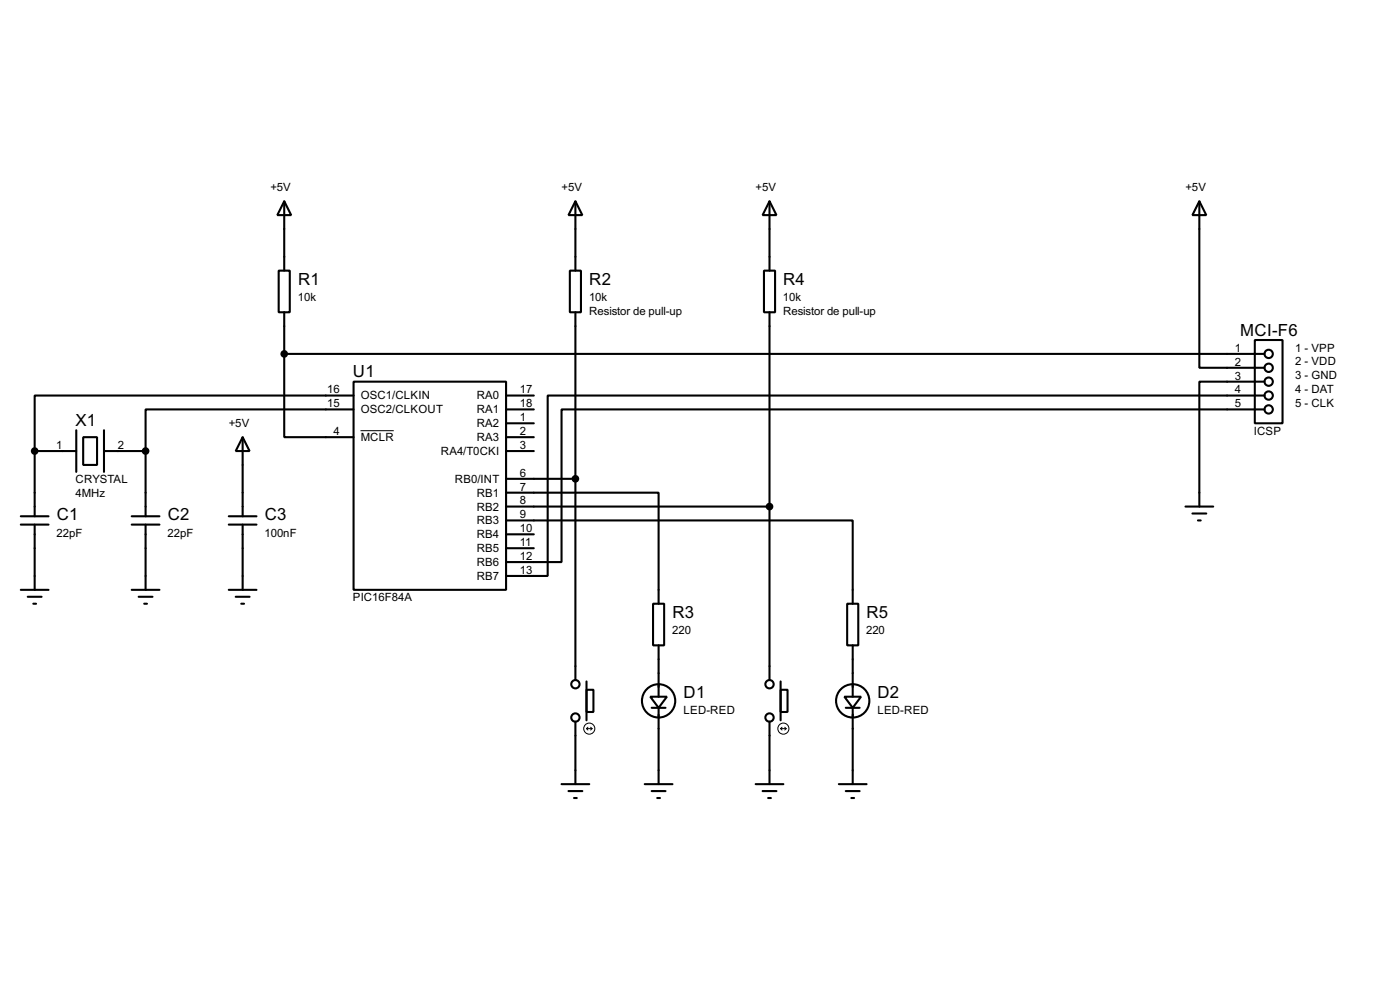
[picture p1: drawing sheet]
<svg xmlns="http://www.w3.org/2000/svg" width="256mm" height="180mm" viewBox="0 0 256 180" stroke-linecap="round" stroke-linejoin="round" font-family="sans-serif">
<g fill="none" stroke="#000" stroke-width=".38">
<path d="M52.1 36.8l1.2 2.6h-2.5zM52.1 36.8v12.7M105.4 36.8l1.3 2.6h-2.6zM105.4 36.8v12.7M141 36.8l1.2 2.6h-2.5zM141 36.8v12.7M219.7 36.8l1.3 2.6h-2.6zM219.7 36.8v30.5h11.9M51.1 49.5h2v7.6h-2zM52.1 57.1v7.7M104.4 49.5h2v7.6h-2zM105.4 57.1v67.4"/>
<path d="M140 49.5h2v7.6h-2zM141 57.1v67.4M14 78.7v7.7M19 78.7v7.7M52.1 64.8v15.2h12.7M52.1 64.8h179.5M64.8 69.8h27.9v38.1h-27.9zM64.8 74.9h-38.1v7.6M64.8 72.4h-58.5v10.1M92.7 72.4h5.1M92.7 74.9h5.1M92.7 77.5h5.1"/>
<path d="M229.9 62.2h5v15.3h-5zM231.6 69.8h-11.9v22.9M231.6 72.4h-131.3v33h-7.6M231.6 74.9h-128.7v28h-10.2M3.8 94.5h5.1M3.8 96h5.1M6.3 82.5h7.7M6.3 82.5v12M6.3 96v11.9M15.2 80h2.6v5.1h-2.6zM19 82.5h7.7M24.1 94.5h5.1"/>
<path d="M24.1 96h5.1M26.7 82.5v12M26.7 96v11.9M41.9 94.5h5.1M41.9 96h5.1M44.4 80l1.3 2.5h-2.5zM44.4 80v14.5M44.4 96v11.9M92.7 90.2h27.9v20.3M92.7 95.2h63.5v15.3M92.7 82.5h5.1M92.7 87.6h12.7"/>
<path d="M92.7 92.7h48.3M92.7 97.8h5.1M92.7 80h5.1M217.2 92.7h5M218.4 94h2.6M219.5 95.2h.5M3.8 107.9h5.1M5.1 109.2h2.5M6.1 110.5h.5M24.1 107.9h5.1M25.4 109.2h2.5M26.4 110.5h.5"/>
<path d="M41.9 107.9h5.1M43.2 109.2h2.5M44.2 110.5h.5M92.7 100.3h5.1M119.6 110.5h2.1v7.6h-2.1zM120.6 118.1v9.4M155.2 110.5h2v7.6h-2zM156.2 118.1v9.4M105.4 132.1v11.4M107.4 126.2h1.3v4.1h-1.3zM107.4 124.7v7.1M119.1 127.5h3.1l-1.6 2z"/>
<path d="M119.4 129.5h2.5M120.6 129.5v14M141 132.1v11.4M143 126.2h1.3v4.1h-1.3zM143 124.7v7.1M154.7 127.5h3l-1.5 2zM154.9 129.5h2.6M156.2 129.5v14M102.9 143.5h5M104.1 144.8h2.6M105.2 146h.5M118.1 143.5h5.1"/>
<path d="M119.4 144.8h2.5M120.4 146h.5M138.4 143.5h5.1M139.7 144.8h2.5M140.7 146h.5M153.7 143.5h5M154.9 144.8h2.6M156 146h.5"/>
<circle cx="232.4" cy="64.8" r=".76"/>
<circle cx="232.4" cy="67.3" r=".76"/>
<circle cx="232.4" cy="69.9" r=".76"/>
<circle cx="232.4" cy="72.4" r=".76"/>
<circle cx="232.4" cy="74.9" r=".76"/>
<circle cx="105.4" cy="125.2" r=".76"/>
<circle cx="105.4" cy="131.3" r=".76"/>
<circle cx="120.6" cy="128.3" r="3"/>
<circle cx="141" cy="131.3" r=".76"/>
<circle cx="141" cy="125.2" r=".76"/>
<circle cx="156.2" cy="128.3" r="3"/>
</g>
<g fill="none" stroke="#000" stroke-width=".18">
<path d="M66 78.8h6.1M107.4 133.3h1.1M107.4 133.3l.3 .3M107.7 133.1l-.3 .2M108.2 133.1l.3 .2M108.5 133.3l-.3 .3M143 133.3h1M143 133.3l.3 .3M143.3 133.1l-.3 .2M143.8 133.1l.2 .2M144 133.3l-.2 .3"/>
<circle cx="107.9" cy="133.4" r="1.02"/>
<circle cx="143.5" cy="133.4" r="1.02"/>
</g>
<g fill="#000" stroke="#000" stroke-width=".38">
<circle cx="52.1" cy="64.8" r=".51"/>
<circle cx="6.3" cy="82.5" r=".51"/>
<circle cx="26.7" cy="82.5" r=".51"/>
<circle cx="105.4" cy="87.6" r=".51"/>
<circle cx="141" cy="92.7" r=".51"/>
</g>
<g font-size="3.4">
<text x="54.6" y="52.1">R1</text>
<text x="108" y="52.1">R2</text>
<text x="143.5" y="52.1">R4</text>
<text x="227.2" y="61.4">MCI-F6</text>
<text x="64.7" y="69">U1</text>
<text x="13.9" y="77.9">X1</text>
<text x="10.4" y="95.2">C1</text>
<text x="30.7" y="95.2">C2</text>
<text x="48.5" y="95.2">C3</text>
<text x="123.2" y="113">R3</text>
<text x="158.7" y="113">R5</text>
<text x="125.2" y="127.8">D1</text>
<text x="160.8" y="127.8">D2</text>
</g>
<g font-size="2.3">
<text x="49.5" y="35">+5V</text>
<text x="102.9" y="35">+5V</text>
<text x="138.4" y="35">+5V</text>
<text x="217.2" y="35">+5V</text>
<text x="54.6" y="55.1">10k</text>
<text x="107.9" y="55.1">10k</text>
<text x="107.9" y="57.6">Resistor de pull-up</text>
<text x="143.4" y="55.1">10k</text>
<text x="143.5" y="57.6">Resistor de pull-up</text>
<text x="226.2" y="64.4">1</text>
<text x="237.3" y="64.3">1 - VPP</text>
<text x="226.2" y="66.9">2</text>
<text x="226.2" y="69.5">3</text>
<text x="237.3" y="66.9">2 - VDD</text>
<text x="237.3" y="69.4">3 - GND</text>
<text x="237.3" y="72">4 - DAT</text>
<text x="59.9" y="72">16</text>
<text x="59.9" y="74.5">15</text>
<text x="66.1" y="73.1">OSC1/CLKIN</text>
<text x="66.1" y="75.6">OSC2/CLKOUT</text>
<text x="87.3" y="73.1">RA0</text>
<text x="87.3" y="75.6">RA1</text>
<text x="95.2" y="72">17</text>
<text x="95.2" y="74.5">18</text>
<text x="95.2" y="77.1">1</text>
<text x="226.2" y="72">4</text>
<text x="226.2" y="74.5">5</text>
<text x="237.3" y="74.5">5 - CLK</text>
<text x="10.3" y="82.2">1</text>
<text x="21.6" y="82.2">2</text>
<text x="41.9" y="78.2">+5V</text>
<text x="61.1" y="79.6">4</text>
<text x="66.1" y="80.7">MCLR</text>
<text x="80.8" y="83.3">RA4/T0CKI</text>
<text x="87.3" y="78.2">RA2</text>
<text x="87.3" y="80.7">RA3</text>
<text x="95.2" y="79.6">2</text>
<text x="95.2" y="82.2">3</text>
<text x="229.7" y="79.6">ICSP</text>
<text x="13.8" y="88.5">CRYSTAL</text>
<text x="83.3" y="88.3">RB0/INT</text>
<text x="95.2" y="87.2">6</text>
<text x="95.2" y="89.8">7</text>
<text x="13.8" y="91">4MHz</text>
<text x="87.3" y="90.9">RB1</text>
<text x="87.3" y="93.4">RB2</text>
<text x="87.3" y="96">RB3</text>
<text x="95.2" y="92.3">8</text>
<text x="95.2" y="94.9">9</text>
<text x="10.4" y="98.2">22pF</text>
<text x="30.7" y="98.2">22pF</text>
<text x="48.5" y="98.2">100nF</text>
<text x="87.3" y="98.5">RB4</text>
<text x="87.3" y="101">RB5</text>
<text x="95.2" y="97.4">10</text>
<text x="95.2" y="99.9">11</text>
<text x="87.3" y="103.6">RB6</text>
<text x="87.3" y="106.1">RB7</text>
<text x="95.2" y="102.5">12</text>
<text x="95.2" y="105">13</text>
<text x="64.6" y="110">PIC16F84A</text>
<text x="123.1" y="116">220</text>
<text x="158.7" y="116">220</text>
<text x="125.2" y="130.7">LED-RED</text>
<text x="160.7" y="130.7">LED-RED</text>
</g>
</svg>
